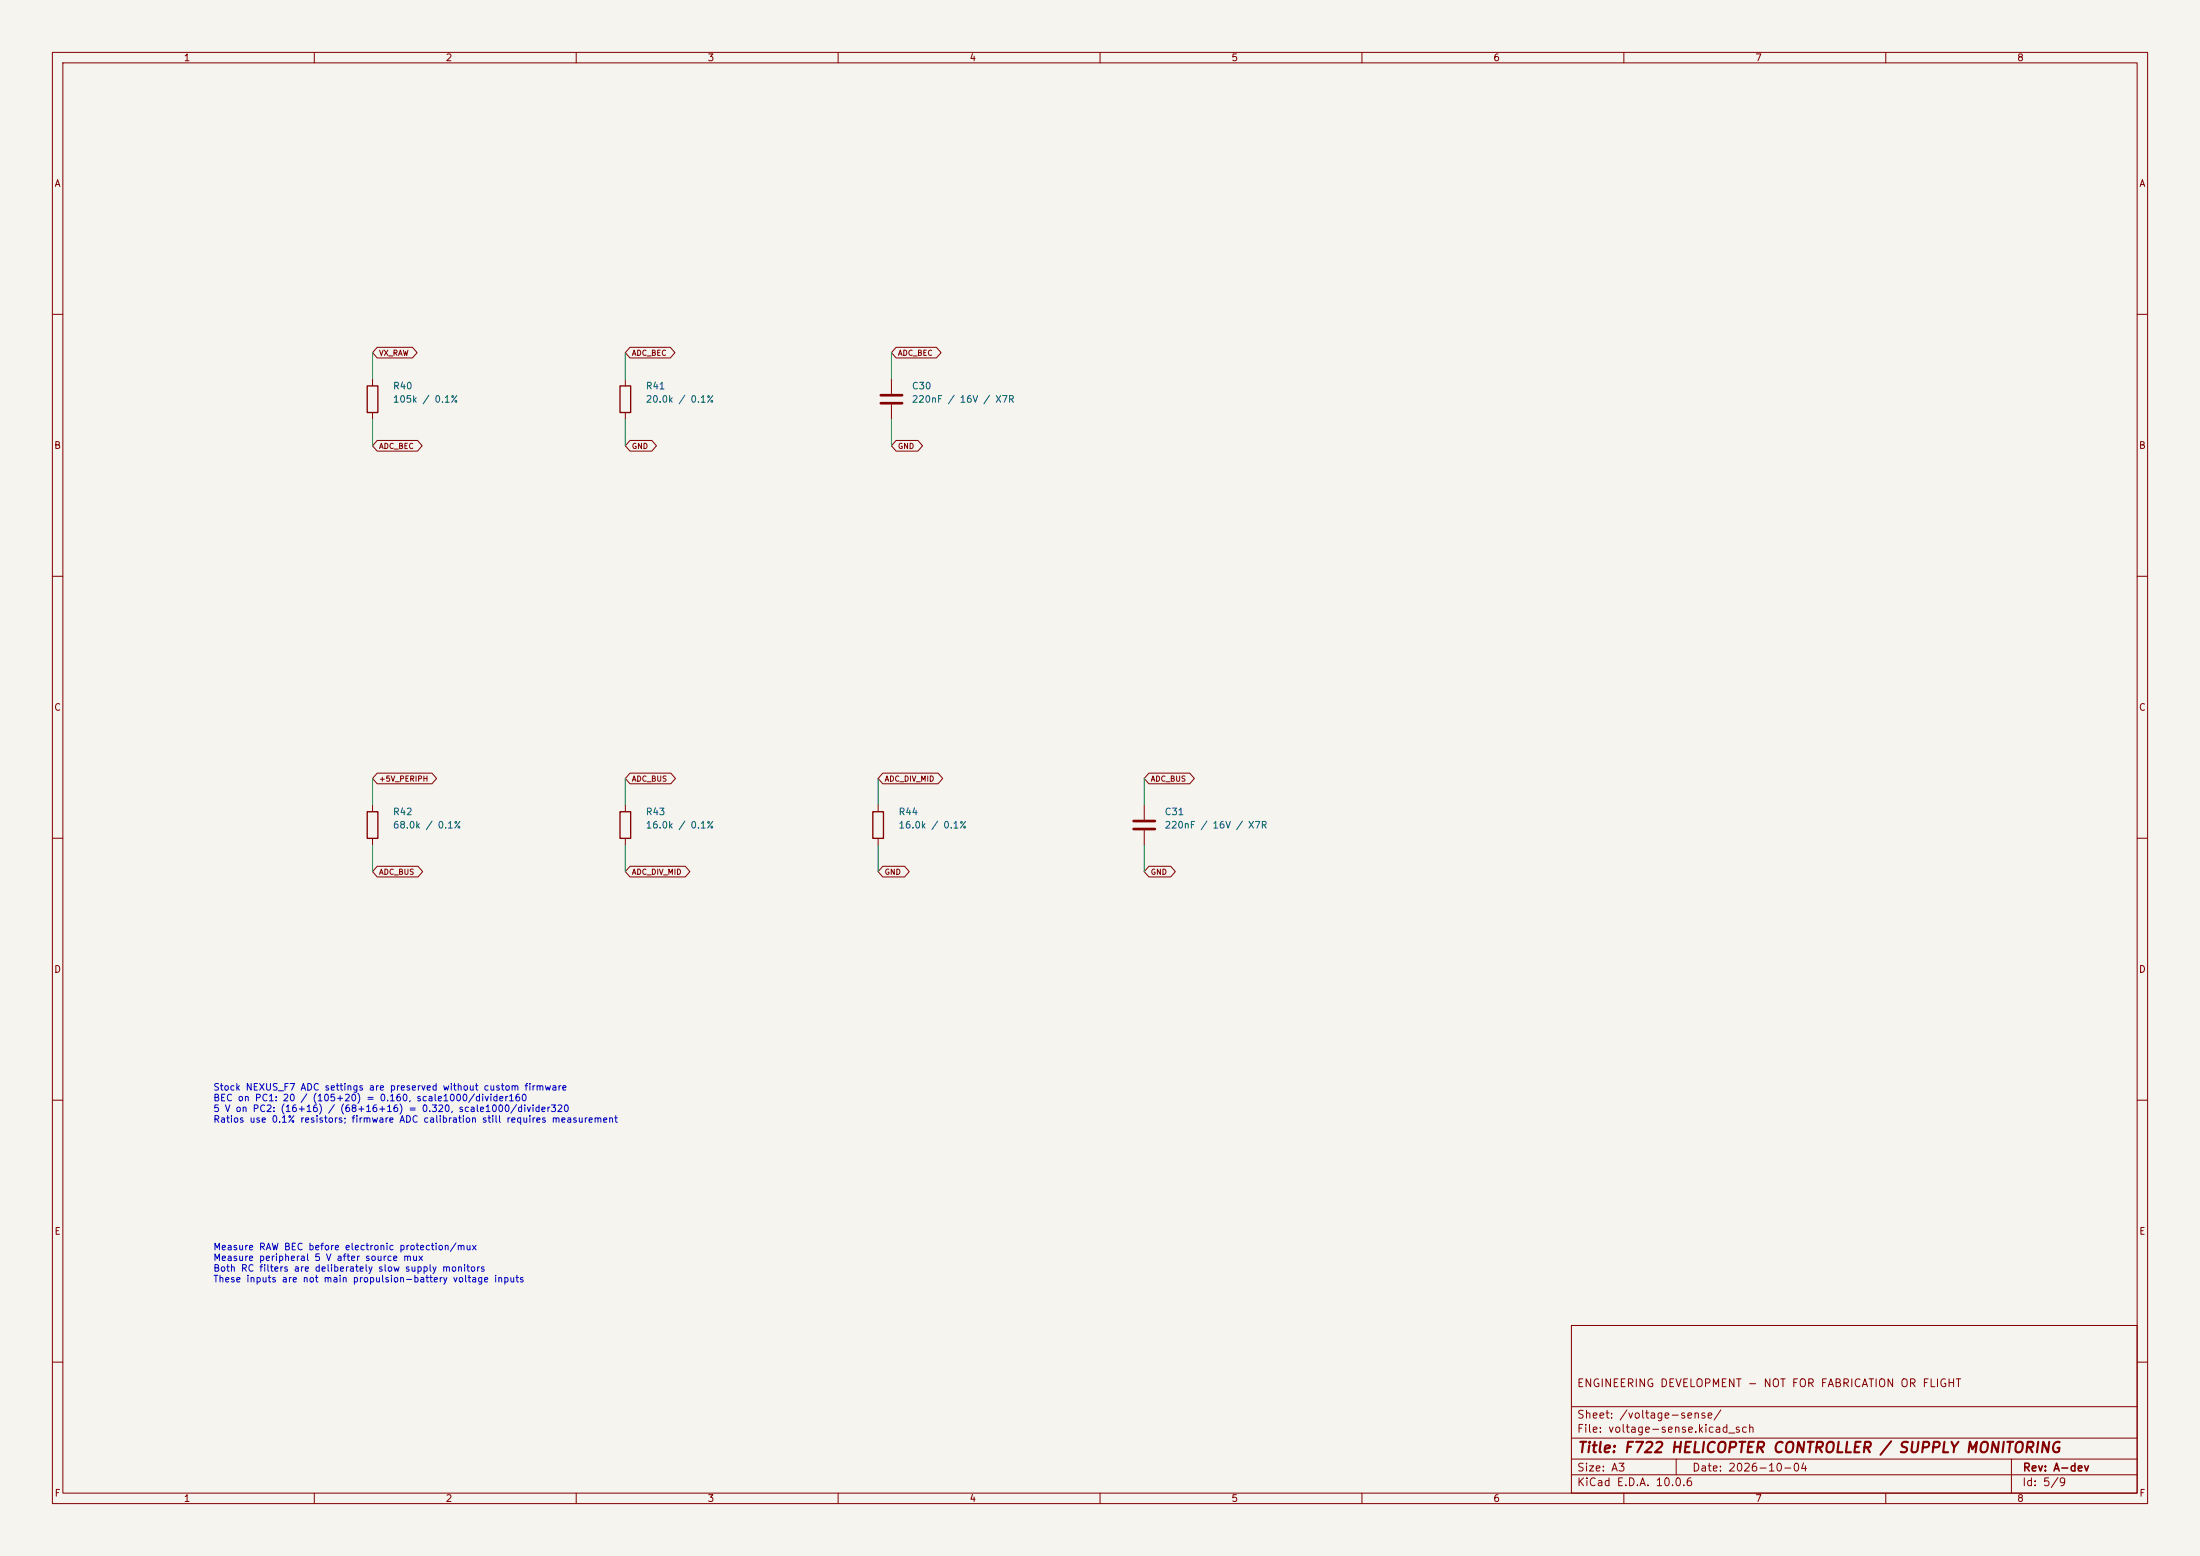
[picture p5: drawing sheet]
(kicad_sch (version 20250114) (generator "eeschema") (paper "A3") (title_block (title "F722 HELICOPTER CONTROLLER / SUPPLY MONITORING") (date "2026-10-04") (rev "A-dev") (comment 1 "ENGINEERING DEVELOPMENT - NOT FOR FABRICATION OR FLIGHT")) (lib_symbols (symbol "F722_Heli:R" (pin_numbers (hide yes)) (pin_names (offset 0)) (exclude_from_sim no) (in_bom yes) (on_board yes) (property "Reference" "R" (at 2.032 0 90) (effects (font (size 1.27 1.27)))) (property "Value" "R" (at 0 0 90) (effects (font (size 1.27 1.27)))) (property "Footprint" "" (at -1.778 0 90) (effects (font (size 1.27 1.27)) (hide yes))) (property "Datasheet" "~" (at 0 0 0) (effects (font (size 1.27 1.27)) (hide yes))) (property "Description" "Resistor" (at 0 0 0) (effects (font (size 1.27 1.27)) (hide yes))) (property "ki_keywords" "R res resistor" (at 0 0 0) (effects (font (size 1.27 1.27)) (hide yes))) (property "ki_fp_filters" "R_* F722_Heli:Panasonic_ERJPA2_0402 F722_Heli:R_0402_1005Metric F722_Heli:R_0603_1608Metric" (at 0 0 0) (effects (font (size 1.27 1.27)) (hide yes))) (symbol "R_0_1" (rectangle (start -1.016 -2.54) (end 1.016 2.54) (stroke (width 0.254) (type default)) (fill (type none)))) (symbol "R_1_1" (pin passive line (at 0 3.81 270) (length 1.27) (name "~" (effects (font (size 1.27 1.27)))) (number "1" (effects (font (size 1.27 1.27))))) (pin passive line (at 0 -3.81 90) (length 1.27) (name "~" (effects (font (size 1.27 1.27)))) (number "2" (effects (font (size 1.27 1.27)))))) (embedded_fonts no)) (symbol "F722_Heli:C" (pin_numbers (hide yes)) (pin_names (offset 0.254)) (exclude_from_sim no) (in_bom yes) (on_board yes) (property "Reference" "C" (at 0.635 2.54 0) (effects (font (size 1.27 1.27)) (justify left))) (property "Value" "C" (at 0.635 -2.54 0) (effects (font (size 1.27 1.27)) (justify left))) (property "Footprint" "" (at 0.9652 -3.81 0) (effects (font (size 1.27 1.27)) (hide yes))) (property "Datasheet" "~" (at 0 0 0) (effects (font (size 1.27 1.27)) (hide yes))) (property "Description" "Unpolarized capacitor" (at 0 0 0) (effects (font (size 1.27 1.27)) (hide yes))) (property "ki_keywords" "cap capacitor" (at 0 0 0) (effects (font (size 1.27 1.27)) (hide yes))) (property "ki_fp_filters" "C_* F722_Heli:C_0402_1005Metric F722_Heli:C_0603_1608Metric F722_Heli:C_0805_2012Metric F722_Heli:Murata_GRM155Z71A225KE44_0402" (at 0 0 0) (effects (font (size 1.27 1.27)) (hide yes))) (symbol "C_0_1" (polyline (pts (xy -2.032 0.762) (xy 2.032 0.762)) (stroke (width 0.508) (type default)) (fill (type none))) (polyline (pts (xy -2.032 -0.762) (xy 2.032 -0.762)) (stroke (width 0.508) (type default)) (fill (type none)))) (symbol "C_1_1" (pin passive line (at 0 3.81 270) (length 2.794) (name "~" (effects (font (size 1.27 1.27)))) (number "1" (effects (font (size 1.27 1.27))))) (pin passive line (at 0 -3.81 90) (length 2.794) (name "~" (effects (font (size 1.27 1.27)))) (number "2" (effects (font (size 1.27 1.27)))))) (embedded_fonts no))) (symbol (lib_id "F722_Heli:R") (at 71.12 76.2 0) (unit 1) (in_bom yes) (on_board yes) (dnp no) (property "Reference" "R40" (at 74.93 73.66 0) (effects (font (size 1.27 1.27)) (justify left))) (property "Value" "105k / 0.1%" (at 74.93 76.2 0) (effects (font (size 1.27 1.27)) (justify left))) (property "Footprint" "F722_Heli:R_0402_1005Metric" (at 71.12 76.2 0) (effects (font (size 1 1)) (hide yes))) (property "MPN" "ARG02BTC1053" (at 71.12 76.2 0) (effects (font (size 1 1)) (hide yes))) (property "Manufacturer" "Viking Tech" (at 71.12 76.2 0) (effects (font (size 1 1)) (hide yes))) (property "LCSC" "C2984407" (at 71.12 76.2 0) (effects (font (size 1 1)) (hide yes))) (property "Supplier" "https://jlcpcb.com/partdetail/VikingTech-ARG02BTC1053/C2984407" (at 71.12 76.2 0) (effects (font (size 1 1)) (hide yes))) (pin "1") (pin "2")) (wire (pts (xy 71.12 72.39) (xy 71.12 67.31)) (stroke (width 0) (type default))) (global_label "VX_RAW" (shape bidirectional) (at 71.12 67.31 0) (effects (font (size 1.016 1.016)) (justify left)) (property "Intersheetrefs" "${INTERSHEET_REFS}" (at 71.12 67.31 0) (effects (font (size 1.016 1.016)) (hide yes)))) (wire (pts (xy 71.12 80.01) (xy 71.12 85.09)) (stroke (width 0) (type default))) (global_label "ADC_BEC" (shape bidirectional) (at 71.12 85.09 0) (effects (font (size 1.016 1.016)) (justify left)) (property "Intersheetrefs" "${INTERSHEET_REFS}" (at 71.12 85.09 0) (effects (font (size 1.016 1.016)) (hide yes)))) (symbol (lib_id "F722_Heli:R") (at 119.38 76.2 0) (unit 1) (in_bom yes) (on_board yes) (dnp no) (property "Reference" "R41" (at 123.19 73.66 0) (effects (font (size 1.27 1.27)) (justify left))) (property "Value" "20.0k / 0.1%" (at 123.19 76.2 0) (effects (font (size 1.27 1.27)) (justify left))) (property "Footprint" "F722_Heli:R_0402_1005Metric" (at 119.38 76.2 0) (effects (font (size 1 1)) (hide yes))) (property "MPN" "RT0402BRD0720KL" (at 119.38 76.2 0) (effects (font (size 1 1)) (hide yes))) (property "Manufacturer" "YAGEO" (at 119.38 76.2 0) (effects (font (size 1 1)) (hide yes))) (property "LCSC" "C705630" (at 119.38 76.2 0) (effects (font (size 1 1)) (hide yes))) (property "Supplier" "https://jlcpcb.com/partdetail/YAGEO-RT0402BRD0720KL/C705630" (at 119.38 76.2 0) (effects (font (size 1 1)) (hide yes))) (pin "1") (pin "2")) (wire (pts (xy 119.38 72.39) (xy 119.38 67.31)) (stroke (width 0) (type default))) (global_label "ADC_BEC" (shape bidirectional) (at 119.38 67.31 0) (effects (font (size 1.016 1.016)) (justify left)) (property "Intersheetrefs" "${INTERSHEET_REFS}" (at 119.38 67.31 0) (effects (font (size 1.016 1.016)) (hide yes)))) (wire (pts (xy 119.38 80.01) (xy 119.38 85.09)) (stroke (width 0) (type default))) (global_label "GND" (shape bidirectional) (at 119.38 85.09 0) (effects (font (size 1.016 1.016)) (justify left)) (property "Intersheetrefs" "${INTERSHEET_REFS}" (at 119.38 85.09 0) (effects (font (size 1.016 1.016)) (hide yes)))) (symbol (lib_id "F722_Heli:C") (at 170.18 76.2 0) (unit 1) (in_bom yes) (on_board yes) (dnp no) (property "Reference" "C30" (at 173.99 73.66 0) (effects (font (size 1.27 1.27)) (justify left))) (property "Value" "220nF / 16V / X7R" (at 173.99 76.2 0) (effects (font (size 1.27 1.27)) (justify left))) (property "Footprint" "F722_Heli:C_0402_1005Metric" (at 170.18 76.2 0) (effects (font (size 1 1)) (hide yes))) (property "MPN" "CL05B224KO5NNNC" (at 170.18 76.2 0) (effects (font (size 1 1)) (hide yes))) (property "Manufacturer" "Samsung Electro-Mechanics" (at 170.18 76.2 0) (effects (font (size 1 1)) (hide yes))) (property "LCSC" "C16772" (at 170.18 76.2 0) (effects (font (size 1 1)) (hide yes))) (property "Supplier" "https://jlcpcb.com/partdetail/17456-CL05B224KO5NNNC/C16772" (at 170.18 76.2 0) (effects (font (size 1 1)) (hide yes))) (pin "1") (pin "2")) (wire (pts (xy 170.18 72.39) (xy 170.18 67.31)) (stroke (width 0) (type default))) (global_label "ADC_BEC" (shape bidirectional) (at 170.18 67.31 0) (effects (font (size 1.016 1.016)) (justify left)) (property "Intersheetrefs" "${INTERSHEET_REFS}" (at 170.18 67.31 0) (effects (font (size 1.016 1.016)) (hide yes)))) (wire (pts (xy 170.18 80.01) (xy 170.18 85.09)) (stroke (width 0) (type default))) (global_label "GND" (shape bidirectional) (at 170.18 85.09 0) (effects (font (size 1.016 1.016)) (justify left)) (property "Intersheetrefs" "${INTERSHEET_REFS}" (at 170.18 85.09 0) (effects (font (size 1.016 1.016)) (hide yes)))) (symbol (lib_id "F722_Heli:R") (at 71.12 157.48 0) (unit 1) (in_bom yes) (on_board yes) (dnp no) (property "Reference" "R42" (at 74.93 154.94 0) (effects (font (size 1.27 1.27)) (justify left))) (property "Value" "68.0k / 0.1%" (at 74.93 157.48 0) (effects (font (size 1.27 1.27)) (justify left))) (property "Footprint" "F722_Heli:R_0402_1005Metric" (at 71.12 157.48 0) (effects (font (size 1 1)) (hide yes))) (property "MPN" "ARG02BTC6802" (at 71.12 157.48 0) (effects (font (size 1 1)) (hide yes))) (property "Manufacturer" "Viking Tech" (at 71.12 157.48 0) (effects (font (size 1 1)) (hide yes))) (property "LCSC" "C5266108" (at 71.12 157.48 0) (effects (font (size 1 1)) (hide yes))) (property "Supplier" "https://jlcpcb.com/partdetail/VikingTech-ARG02BTC6802/C5266108" (at 71.12 157.48 0) (effects (font (size 1 1)) (hide yes))) (pin "1") (pin "2")) (wire (pts (xy 71.12 153.67) (xy 71.12 148.59)) (stroke (width 0) (type default))) (global_label "+5V_PERIPH" (shape bidirectional) (at 71.12 148.59 0) (effects (font (size 1.016 1.016)) (justify left)) (property "Intersheetrefs" "${INTERSHEET_REFS}" (at 71.12 148.59 0) (effects (font (size 1.016 1.016)) (hide yes)))) (wire (pts (xy 71.12 161.29) (xy 71.12 166.37)) (stroke (width 0) (type default))) (global_label "ADC_BUS" (shape bidirectional) (at 71.12 166.37 0) (effects (font (size 1.016 1.016)) (justify left)) (property "Intersheetrefs" "${INTERSHEET_REFS}" (at 71.12 166.37 0) (effects (font (size 1.016 1.016)) (hide yes)))) (symbol (lib_id "F722_Heli:R") (at 119.38 157.48 0) (unit 1) (in_bom yes) (on_board yes) (dnp no) (property "Reference" "R43" (at 123.19 154.94 0) (effects (font (size 1.27 1.27)) (justify left))) (property "Value" "16.0k / 0.1%" (at 123.19 157.48 0) (effects (font (size 1.27 1.27)) (justify left))) (property "Footprint" "F722_Heli:R_0402_1005Metric" (at 119.38 157.48 0) (effects (font (size 1 1)) (hide yes))) (property "MPN" "RT0402BRD0716KL" (at 119.38 157.48 0) (effects (font (size 1 1)) (hide yes))) (property "Manufacturer" "YAGEO" (at 119.38 157.48 0) (effects (font (size 1 1)) (hide yes))) (property "LCSC" "C513647" (at 119.38 157.48 0) (effects (font (size 1 1)) (hide yes))) (property "Supplier" "https://jlcpcb.com/partdetail/YAGEO-RT0402BRD0716KL/C513647" (at 119.38 157.48 0) (effects (font (size 1 1)) (hide yes))) (pin "1") (pin "2")) (wire (pts (xy 119.38 153.67) (xy 119.38 148.59)) (stroke (width 0) (type default))) (global_label "ADC_BUS" (shape bidirectional) (at 119.38 148.59 0) (effects (font (size 1.016 1.016)) (justify left)) (property "Intersheetrefs" "${INTERSHEET_REFS}" (at 119.38 148.59 0) (effects (font (size 1.016 1.016)) (hide yes)))) (wire (pts (xy 119.38 161.29) (xy 119.38 166.37)) (stroke (width 0) (type default))) (global_label "ADC_DIV_MID" (shape bidirectional) (at 119.38 166.37 0) (effects (font (size 1.016 1.016)) (justify left)) (property "Intersheetrefs" "${INTERSHEET_REFS}" (at 119.38 166.37 0) (effects (font (size 1.016 1.016)) (hide yes)))) (symbol (lib_id "F722_Heli:R") (at 167.64 157.48 0) (unit 1) (in_bom yes) (on_board yes) (dnp no) (property "Reference" "R44" (at 171.45 154.94 0) (effects (font (size 1.27 1.27)) (justify left))) (property "Value" "16.0k / 0.1%" (at 171.45 157.48 0) (effects (font (size 1.27 1.27)) (justify left))) (property "Footprint" "F722_Heli:R_0402_1005Metric" (at 167.64 157.48 0) (effects (font (size 1 1)) (hide yes))) (property "MPN" "RT0402BRD0716KL" (at 167.64 157.48 0) (effects (font (size 1 1)) (hide yes))) (property "Manufacturer" "YAGEO" (at 167.64 157.48 0) (effects (font (size 1 1)) (hide yes))) (property "LCSC" "C513647" (at 167.64 157.48 0) (effects (font (size 1 1)) (hide yes))) (property "Supplier" "https://jlcpcb.com/partdetail/YAGEO-RT0402BRD0716KL/C513647" (at 167.64 157.48 0) (effects (font (size 1 1)) (hide yes))) (pin "1") (pin "2")) (wire (pts (xy 167.64 153.67) (xy 167.64 148.59)) (stroke (width 0) (type default))) (global_label "ADC_DIV_MID" (shape bidirectional) (at 167.64 148.59 0) (effects (font (size 1.016 1.016)) (justify left)) (property "Intersheetrefs" "${INTERSHEET_REFS}" (at 167.64 148.59 0) (effects (font (size 1.016 1.016)) (hide yes)))) (wire (pts (xy 167.64 161.29) (xy 167.64 166.37)) (stroke (width 0) (type default))) (global_label "GND" (shape bidirectional) (at 167.64 166.37 0) (effects (font (size 1.016 1.016)) (justify left)) (property "Intersheetrefs" "${INTERSHEET_REFS}" (at 167.64 166.37 0) (effects (font (size 1.016 1.016)) (hide yes)))) (symbol (lib_id "F722_Heli:C") (at 218.44 157.48 0) (unit 1) (in_bom yes) (on_board yes) (dnp no) (property "Reference" "C31" (at 222.25 154.94 0) (effects (font (size 1.27 1.27)) (justify left))) (property "Value" "220nF / 16V / X7R" (at 222.25 157.48 0) (effects (font (size 1.27 1.27)) (justify left))) (property "Footprint" "F722_Heli:C_0402_1005Metric" (at 218.44 157.48 0) (effects (font (size 1 1)) (hide yes))) (property "MPN" "CL05B224KO5NNNC" (at 218.44 157.48 0) (effects (font (size 1 1)) (hide yes))) (property "Manufacturer" "Samsung Electro-Mechanics" (at 218.44 157.48 0) (effects (font (size 1 1)) (hide yes))) (property "LCSC" "C16772" (at 218.44 157.48 0) (effects (font (size 1 1)) (hide yes))) (property "Supplier" "https://jlcpcb.com/partdetail/17456-CL05B224KO5NNNC/C16772" (at 218.44 157.48 0) (effects (font (size 1 1)) (hide yes))) (pin "1") (pin "2")) (wire (pts (xy 218.44 153.67) (xy 218.44 148.59)) (stroke (width 0) (type default))) (global_label "ADC_BUS" (shape bidirectional) (at 218.44 148.59 0) (effects (font (size 1.016 1.016)) (justify left)) (property "Intersheetrefs" "${INTERSHEET_REFS}" (at 218.44 148.59 0) (effects (font (size 1.016 1.016)) (hide yes)))) (wire (pts (xy 218.44 161.29) (xy 218.44 166.37)) (stroke (width 0) (type default))) (global_label "GND" (shape bidirectional) (at 218.44 166.37 0) (effects (font (size 1.016 1.016)) (justify left)) (property "Intersheetrefs" "${INTERSHEET_REFS}" (at 218.44 166.37 0) (effects (font (size 1.016 1.016)) (hide yes)))) (text "Stock NEXUS_F7 ADC settings are preserved without custom firmware\nBEC on PC1: 20 / (105+20) = 0.160, scale1000/divider160\n5 V on PC2: (16+16) / (68+16+16) = 0.320, scale1000/divider320\nRatios use 0.1% resistors; firmware ADC calibration still requires measurement" (at 40.64 210.82 0) (effects (font (size 1.27 1.27)) (justify left))) (text "Measure RAW BEC before electronic protection/mux\nMeasure peripheral 5 V after source mux\nBoth RC filters are deliberately slow supply monitors\nThese inputs are not main propulsion-battery voltage inputs" (at 40.64 241.3 0) (effects (font (size 1.27 1.27)) (justify left))) (sheet_instances (path "" (page "1"))))
